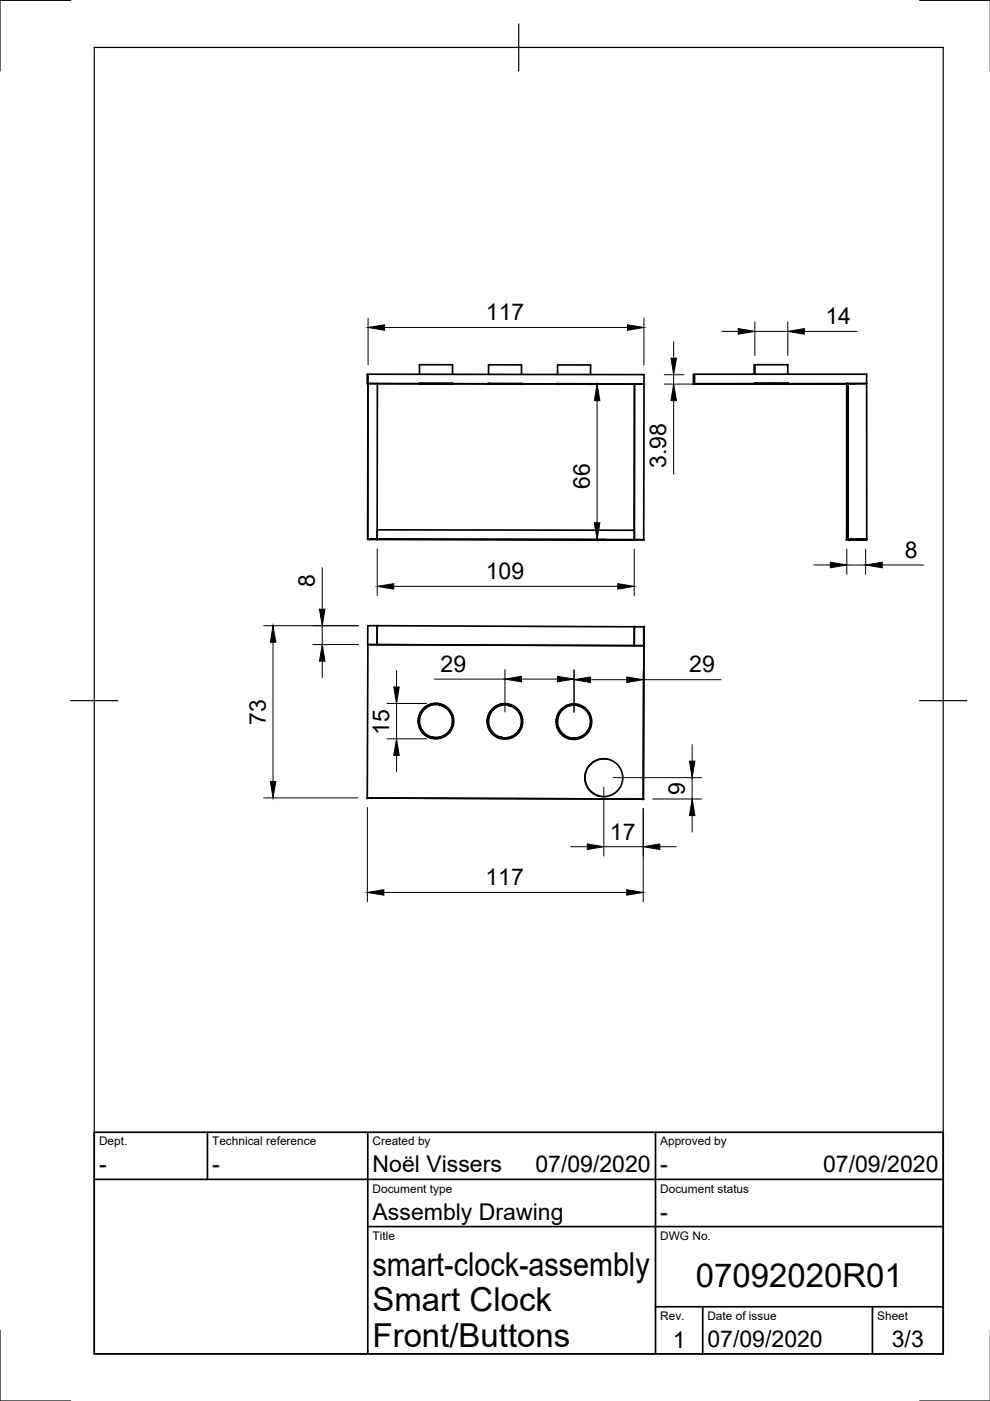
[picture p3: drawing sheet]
<svg xmlns="http://www.w3.org/2000/svg" width="210mm" height="297mm" viewBox="0 0 210 297" stroke-linecap="round" stroke-linejoin="round" font-family="sans-serif">
<!-- layer: Visible -->
<g fill="none" stroke="#000" stroke-width=".36">
<path d="M78 79.3v35v-33M95.9 77.4v2M96 77.3h-7l-.1 2M103.6 77.4v2M103.6 77.4h7v2M118.2 79.4v-2h5.3h1.7v2M147.3 79.3v2.1M160 77.4v1.9M160 77.4l-.1 1.9M160 77.4h.1M160 77.3h7v2M77.9 81.4v-2.1h.1l58.5 .1v2"/>
<path d="M77.9 81.4h58.6M78 81.3h2v33h-2h1.9M78 81.3l-.1 .1M80 81.4h54.5M88.7 81.3h7.5zM88.9 81.3h7zM103.3 81.4h7.5zM103.6 81.4h7zM117.9 81.4h7.6zM118.2 81.4h7zM124 81.4h8zM134.5 81.4h2"/>
<path d="M134.5 81.4v33M136.5 81.4v33h-2M147.6 81.4h8zM159.7 81.4h7.5zM159.7 81.4h7.6zM159.8 81.3h7.5zM159.9 81.4h.1M159.9 81.4h7zM160 81.4h7zM160 81.3h7zM179.7 81.3h4M183.7 81.3l.1 33h-4l-.1-33 .1 33"/>
<path d="M183.7 81.3v-2h-36.4l-.3 .1v2M183.7 81.3l-36.7 .1h32.7M79.9 114.3l54.6 .1zM80 112.3l54.5 .1M179.5 114.4v-33v33h4M179.5 114.4l4.3-.1zM179.5 114.4h4M179.8 114.3h4M179.8 114.3v-2l-.3 .1v2M78 136.7h.1M78 132.7h2l-.1 4h-1.9zM80 132.7l54.5 .2v4l-54.6-.2z"/>
<path d="M134.5 132.9h2v4h-2zM136.5 136.9h.1M136.5 132.9h.1M136.5 132.9v4l-58.5-.2M136.5 132.9l-.1 36.5-58.5-.2M136.5 132.9l-.1 36.5-58.5-.2 .1-32.5M93.3 149.5a3.5 3.5 0 0 1 2.6 4.2 3.5 3.5 0 0 1-4.2 2.6M93.3 149.3l-1.5-.1-1.4 .5-1.1 1.1-.5 1.3-.1 1.5 .5 1.3 1.1 1.1 1.3 .6M107.9 149.5a3.5 3.5 0 0 1 2.6 4.2 3.5 3.5 0 0 1-4.2 2.7M107.9 149.3h-1.5l-1.3 .4-1.1 1-.6 1.4-.1 1.3 .5 1.5 1 1.1 1.4 .6M120.9 156.4h.1M122.5 149.6h.1"/>
<path d="M122.5 149.6a3.5 3.5 0 0 1 2.6 4.2 3.5 3.5 0 0 1-4.2 2.6M122.6 149.4l-1.6-.1-1.3 .5-1 .9-.7 1.4v1.5l.4 1.3 1.1 1.1 1.3 .7M128.9 161a4 4 0 0 0-4.8 3 4 4 0 0 0 3 4.8"/>
<circle cx="92.4" cy="152.9" r="3.5"/>
<circle cx="92.4" cy="152.9" r="3.8"/>
<circle cx="107.1" cy="152.9" r="3.8"/>
<circle cx="107.1" cy="152.9" r="3.5"/>
<circle cx="121.7" cy="153" r="3.8"/>
<circle cx="121.7" cy="153" r="3.5"/>
<circle cx="128" cy="164.9" r="4"/>
</g>
<g fill="#000" stroke="#000" stroke-width=".21">
<circle cx="78" cy="81.3" r=".17"/>
<circle cx="88.9" cy="81.4" r=".17"/>
<circle cx="95.9" cy="81.4" r=".17"/>
<circle cx="103.6" cy="81.4" r=".17"/>
<circle cx="110.6" cy="81.4" r=".17"/>
<circle cx="118.2" cy="81.4" r=".17"/>
<circle cx="125.2" cy="81.4" r=".17"/>
<circle cx="136.5" cy="81.4" r=".17"/>
<circle cx="160" cy="81.4" r=".17"/>
<circle cx="166.9" cy="81.4" r=".17"/>
<circle cx="167" cy="81.4" r=".17"/>
<circle cx="179.5" cy="81.4" r=".17"/>
<circle cx="179.7" cy="81.3" r=".17"/>
<circle cx="80" cy="114.3" r=".17"/>
<circle cx="134.5" cy="114.4" r=".17"/>
<circle cx="136.5" cy="114.4" r=".17"/>
<circle cx="179.5" cy="114.4" r=".17"/>
<circle cx="179.8" cy="114.3" r=".17"/>
<circle cx="183.5" cy="114.4" r=".17"/>
<circle cx="183.8" cy="114.3" r=".17"/>
<circle cx="79.9" cy="136.7" r=".17"/>
<circle cx="80" cy="136.7" r=".17"/>
<circle cx="134.5" cy="136.9" r=".17"/>
<circle cx="134.5" cy="132.9" r=".17"/>
<circle cx="136.5" cy="132.9" r=".17"/>
<circle cx="91.7" cy="156.3" r=".17"/>
<circle cx="93.2" cy="149.5" r=".17"/>
<circle cx="106.3" cy="156.4" r=".17"/>
<circle cx="107.9" cy="149.5" r=".17"/>
<circle cx="77.9" cy="169.2" r=".17"/>
<circle cx="136.4" cy="169.4" r=".17"/>
</g>
<!-- layer: Border -->
<path d="M15 .1h-15v15M20 10.1h180v276.9h-180zM110 5.1v10M195 .1h15M15 148.6h10M195 148.6h10M0 282.1v14.9h15M195 297h15" fill="none" stroke="#000" stroke-width=".25"/>
<!-- layer: TitleBlock -->
<path d="M20 240.1h180v46.9h-180zM20 250h180M44 240.1v9.9M78 240.1v46.9M139 240.1v46.9M78 260.1h122M139 277.1h61M149 277.1v9.9M185 277.1v9.9" fill="none" stroke="#000" stroke-width=".36"/>
<!-- layer: Dimensions -->
<g fill="none" stroke="#000" stroke-width=".21">
<path d="M78 67.4v9.9M81.5 69.4h51.5M136.5 67.4v10M140.8 79.4h4.2M142.8 72.4v3.5M142.8 79.4v2M153 70.3h3.5M160 68.2v7.2M160 70.3h7M167 68.2v7.2M170.5 70.3h11.2M124.6 81.4h9.8"/>
<path d="M126.6 84.9v25.9M140.8 81.4h40.7M142.8 84.9v15.6M80 114.3h48.6M80 116.3v10M134.5 116.4v9.9M172.5 119.8h3.5M179.5 116.4v5.4M179.5 119.8h4M183.5 116.4v5.4M187 119.8h8.9M55.9 132.7h20.1"/>
<path d="M57.9 136.2v29.5M66.3 136.7h9.7M68.3 120.4v8.8M68.3 132.7v4M83.5 124.3h47.5M68.3 140.2v3.5M82.1 156.6h8.3M82.1 149.1h8.3M84.1 142.1v3.6M84.1 149.1v7.5M92.1 144h15M107.1 142v8.9"/>
<path d="M110.6 144h7.6M121.7 142v9M125.2 144.1h7.7M136.4 142.1v25.3M136.4 144.1h16.5M146.7 157.9v3.5M55.9 169.2h20M77.9 171.2v20M84.1 160.2v3.4M121 179.5h3.5M128 166.9v14.6M128 179.5h8.4"/>
<path d="M130 164.9h18.8M136.4 171.4v19.8M138.4 169.4h10.4M139.9 179.5h3.5M146.7 164.9v4.5M146.7 172.9v3.5M81.4 189.2h51.5"/>
</g>
<g fill="#000" stroke="#000" stroke-width=".21">
<path d="M78 69.4l3.5-.5v1.1zM133 68.9l3.5 .5-3.5 .6zM142.3 75.9h1.1l-.6 3.5zM156.5 69.7l3.5 .6-3.5 .6zM167 70.3l3.5-.6v1.2zM126.6 81.4l.6 3.5h-1.2zM142.8 81.4l.6 3.5h-1.1zM126 110.8h1.2l-.6 3.5zM176 119.2l3.5 .6-3.5 .6zM183.5 119.8l3.5-.6v1.2zM57.9 132.7l.6 3.5h-1.2zM67.7 129.2h1.2l-.6 3.5z"/>
<path d="M80 124.3l3.5-.6v1.2zM131 123.7l3.5 .6-3.5 .6zM68.3 136.7l.6 3.5h-1.2zM83.5 145.7h1.1l-.5 3.4zM107.1 144l3.5-.6v1.2zM118.2 143.4l3.5 .6-3.5 .6zM121.7 144.1l3.5-.6v1.2zM132.9 143.5l3.5 .6-3.5 .6zM57.3 165.7h1.2l-.6 3.5zM84.1 156.6l.5 3.6h-1.1zM124.5 178.9l3.5 .6-3.5 .6zM136.4 179.5l3.5-.6v1.2z"/>
<path d="M146.2 161.4h1.1l-.6 3.5zM146.7 169.4l.6 3.5h-1.1zM77.9 189.2l3.5-.6v1.2zM132.9 188.6l3.5 .6-3.5 .6z"/>
</g>
<g font-size="7">
<text x="79" y="270.6">smart-clock-assembly</text>
<text x="147.5" y="272.9">07092020R01</text>
<text x="79" y="278.1">Smart Clock</text>
<text x="79" y="285.5">Front/Buttons</text>
</g>
<g font-size="4.9">
<text x="103" y="67.9">117</text>
<text x="175" y="68.8">14</text>
<text x="141.3" y="99.2" transform="rotate(-90 141.3 99.2)">3.98</text>
<text x="125" y="103.7" transform="rotate(-90 125 103.7)">66</text>
<text x="191.9" y="118.2">8</text>
<text x="66.8" y="124.4" transform="rotate(-90 66.8 124.4)">8</text>
<text x="103" y="122.8">109</text>
<text x="93.4" y="142.4">29</text>
<text x="146.1" y="142.5">29</text>
<text x="56.3" y="153.7" transform="rotate(-90 56.3 153.7)">73</text>
<text x="82.5" y="155.8" transform="rotate(-90 82.5 155.8)">15</text>
<text x="145.2" y="168.5" transform="rotate(-90 145.2 168.5)">9</text>
<text x="129.3" y="178">17</text>
<text x="102.9" y="187.7">117</text>
<text x="21" y="248.5">-</text>
<text x="45" y="248.5">-</text>
<text x="79" y="248.5">Noël Vissers</text>
<text x="113.5" y="248.5">07/09/2020</text>
<text x="140" y="248.5">-</text>
<text x="174.5" y="248.5">07/09/2020</text>
<text x="79" y="258.6">Assembly Drawing</text>
<text x="140" y="258.6">-</text>
<text x="142.6" y="285.7">1</text>
<text x="150" y="285.5">07/09/2020</text>
<text x="189.1" y="285.7">3/3</text>
</g>
<g font-size="2.5">
<text x="21" y="242.9">Dept.</text>
<text x="45" y="242.9">Technical reference</text>
<text x="79" y="242.9">Created by</text>
<text x="140" y="242.9">Approved by</text>
<text x="79" y="252.8">Document type</text>
<text x="140" y="252.8">Document status</text>
<text x="79" y="262.9">Title</text>
<text x="140" y="262.9">DWG No.</text>
<text x="140" y="279.9">Rev.</text>
<text x="150" y="279.9">Date of issue</text>
<text x="186" y="279.9">Sheet</text>
</g>
</svg>
